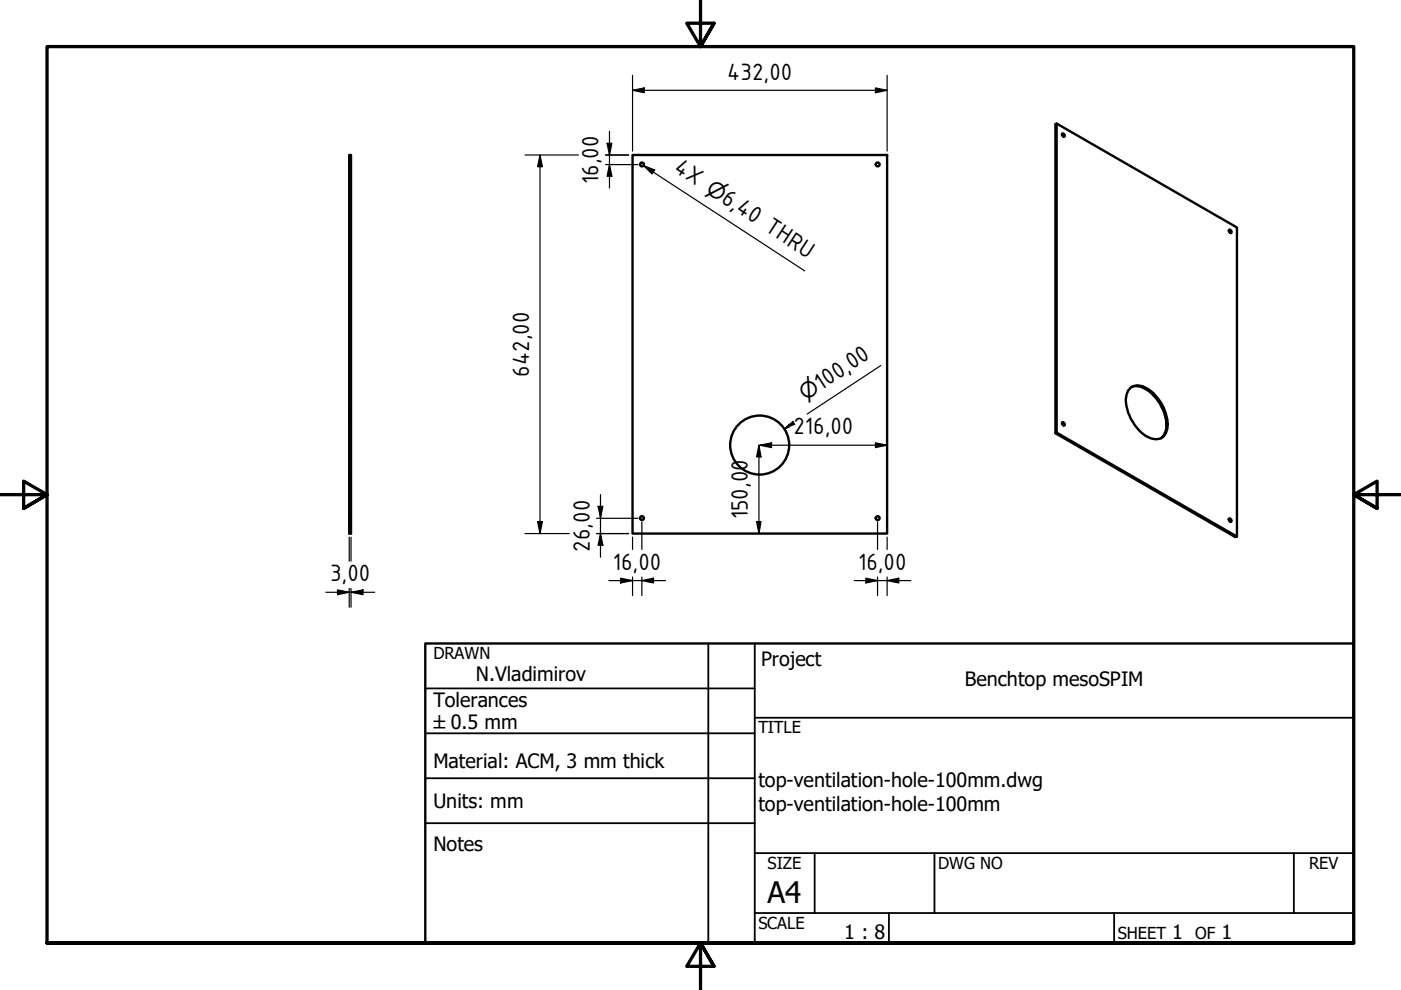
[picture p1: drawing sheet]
<svg xmlns="http://www.w3.org/2000/svg" width="297mm" height="210mm" viewBox="0 0 297 210" stroke-linecap="round" stroke-linejoin="round" font-family="sans-serif">
<!-- layer: Visible (ISO) -->
<g fill="none" stroke="#000" stroke-width=".51">
<path d="M74 32.9h.4v80.2h-.4zM134.1 32.9h54v80.2h-54zM224 26.2l38.3 22v65.6M225.2 28.4a.39 .39 0 0 1 .5 .1 .39 .39 0 0 1-.1 .5l-.3-.1zM225.2 28.4l.3 .6M260.5 48.9v-.1a.39 .39 0 0 1 .5 .1 .39 .39 0 0 1 0 .5l-.3-.2-.2-.3 .4 .5M223.8 91.9l.2-.2 38.3 22.1-.4 .1zM224 91.7v-65.5l-.2 .1v65.6M225.2 89.7v-.1a.37 .37 0 0 1 .4 .1 .37 .37 0 0 1 0 .5l-.3-.1-.1-.4 .3 .5M239.6 82.3a3.4 3.4 0 0 1 4.2 .5 9.5 9.5 0 0 1 3.7 8 2.48 2.48 0 0 1-3.7 2.1 9.6 9.6 0 0 1-5.1-7.8 3.9 3.9 0 0 1 .9-2.8zM239.9 82.1a3.8 3.8 0 0 1 3.9 1.1 8.8 8.8 0 0 1 3.3 8.3l-.3 .7-.7 .7M260.5 110a.36 .36 0 0 1 .5 .2 .36 .36 0 0 1-.1 .5l-.3-.3z"/>
<path d="M260.5 110.1l.4 .5"/>
<circle cx="136.1" cy="34.9" r=".41"/>
<circle cx="186.1" cy="34.9" r=".41"/>
<circle cx="161.1" cy="94.4" r="6.3"/>
<circle cx="136.1" cy="109.9" r=".41"/>
<circle cx="186.1" cy="109.9" r=".41"/>
</g>
<!-- layer: Hidden (ISO) -->
<path d="M74 35.3h.2M74 34.5h.2M74.3 35.3h.1M74.3 34.5h.1M74 88.1h.2M74.3 88.1h.1M74 100.6h.2M74 110.3h.2M74 109.4h.2M74.3 100.6h.1M74.3 110.3h.1M74.3 109.4h.1" fill="none" stroke="#000" stroke-width=".38"/>
<!-- layer: Border (ANSI) -->
<path d="M148.5 -.1v10l-2.9-5h5.8l-2.9 5 2.9-5M0 104.9h10l-5-2.9v5.8l5-2.9-5 2.9M297 104.9h-10l5-2.9v5.8l-5-2.9 5 2.9M10 199.9v-190h277v190h-277h277M151.4 204.9l-2.9-5 2.9 5h-5.8l2.9-5v10" fill="none" stroke="#000" stroke-width=".7"/>
<!-- layer: Title (ANSI) -->
<g fill="none" stroke="#000" stroke-width=".38">
<path d="M150.2 136.4v63.5M160 136.4v63.5M90.2 146h69.8M90.2 155.5h69.8M160 152.2h127M90.2 165h69.8M90.2 174.5h69.8M160 193.6h127M160 180.9h127M172.7 180.9v12.7M188.5 193.6v6.3M198.1 180.9v12.7"/>
<path d="M236.2 193.6v6.3M274.3 180.9v12.7"/>
</g>
<path d="M90.2 136.4h196.8v63.5h-196.8z" fill="none" stroke="#000" stroke-width=".51"/>
<!-- layer: Dimension (ISO) -->
<g fill="none" stroke="#000" stroke-width=".25">
<path d="M134.1 19.1l2.5-.5v1.1zM134.1 19.1h54M134.1 16v16M185.6 18.6l2.5 .5-2.5 .6zM188.1 16v16M111.3 32.9h11.3M114.5 32.9l.5 2.4h-1zM114.5 32.9v80.2M128.4 32.9h4.9M128.4 34.9h6.9M128.7 30.4h1l-.5 2.5zM129.2 34.9l.5 2.5h-1z"/>
<path d="M129.2 27.8v12M186.8 77.5l-15.7 10.3M160.9 94.4l.5 2.5h-1zM160.9 94.4v18.7M161.1 94.4l2.5-.5v1zM161.1 94.4h27M167.4 89.9l-1.1 1.1 1.1-.8M167.4 90.5l-1.1 .5M185.6 93.9l2.5 .5-2.5 .5zM74 113.9v5.1M74.4 113.9v5.1M111.3 113.1h9.4"/>
<path d="M114 110.6h1l-.5 2.5zM126.5 113.1h6.8M126.5 109.9h8.8M126.8 107.4h1l-.5 2.5zM127.3 113.1l.5 2.5h-1zM127.3 104.9v13.2M134.1 113.9v2.6M136.1 110.7v5.8M160.4 110.6h1l-.5 2.5zM186.1 110.7v5.8M188.1 113.9v2.6M69.1 125.6h10.3"/>
<path d="M71.6 125.1l2.4 .5-2.4 .5zM74 124.7v4M74.4 125.6l2.6-.5v1zM74.4 124.7v4M129.1 123.1h12M131.6 122.6l2.5 .5-2.5 .5zM134.1 122.3v4M136.1 123.1l2.5-.5v1zM136.1 122.3v4M181.1 123.1h12M183.6 122.6l2.5 .5-2.5 .5zM186.1 122.3v4"/>
<path d="M188.1 123.1l2.5-.5v1zM188.1 122.3v4"/>
</g>
<g fill="#000">
<path d="M134.1 19.1l2.5-.5v1.1z" fill-rule="evenodd"/>
<path d="M185.6 18.6l2.5 .5-2.5 .6z" fill-rule="evenodd"/>
<path d="M114.5 32.9l.5 2.4h-1z" fill-rule="evenodd"/>
<path d="M128.7 30.4h1l-.5 2.5z" fill-rule="evenodd"/>
<path d="M129.2 34.9l.5 2.5h-1z" fill-rule="evenodd"/>
<path d="M160.9 94.4l.5 2.5h-1z" fill-rule="evenodd"/>
<path d="M161.1 94.4l2.5-.5v1z" fill-rule="evenodd"/>
<path d="M166.3 91l1.8-1.9 .6 .9z" fill-rule="evenodd"/>
<path d="M185.6 93.9l2.5 .5-2.5 .5z" fill-rule="evenodd"/>
<path d="M114 110.6h1l-.5 2.5z" fill-rule="evenodd"/>
<path d="M126.8 107.4h1l-.5 2.5z" fill-rule="evenodd"/>
<path d="M127.3 113.1l.5 2.5h-1z" fill-rule="evenodd"/>
<path d="M160.4 110.6h1l-.5 2.5z" fill-rule="evenodd"/>
<path d="M71.6 125.1l2.4 .5-2.4 .5z" fill-rule="evenodd"/>
<path d="M74.4 125.6l2.6-.5v1z" fill-rule="evenodd"/>
<path d="M131.6 122.6l2.5 .5-2.5 .5z" fill-rule="evenodd"/>
<path d="M136.1 123.1l2.5-.5v1z" fill-rule="evenodd"/>
<path d="M183.6 122.6l2.5 .5-2.5 .5z" fill-rule="evenodd"/>
<path d="M188.1 123.1l2.5-.5v1z" fill-rule="evenodd"/>
</g>
<!-- layer: Symbol (ISO) -->
<path d="M136.4 35.1l2.4 .9-.6 .9zM136.4 35.1l34.2 22.3" fill="none" stroke="#000" stroke-width=".25"/>
<path d="M136.4 35.1l2.4 .9-.6 .9z" fill-rule="evenodd" fill="#000"/>
<text font-size="6.3" x="162.8" y="191.4">A4</text>
<g font-size="5.4">
<text x="154.2" y="16.9">432,00</text>
<text x="126.9" y="39" transform="rotate(-90 126.9 39)">16,00</text>
<text x="142.7" y="36.2" transform="rotate(33 142.7 36.2)">4X</text>
<text x="152.7" y="42.8" transform="rotate(33 152.7 42.8)">6,40 THRU</text>
<text x="112.2" y="79.9" transform="rotate(-90 112.2 79.9)">642,00</text>
<text x="174.1" y="82.9" transform="rotate(-33 174.1 82.9)">100,00</text>
<text x="168.2" y="92.1">216,00</text>
<text x="158.6" y="110.1" transform="rotate(-90 158.6 110.1)">150,00</text>
<text x="125" y="117" transform="rotate(-90 125 117)">26,00</text>
<text x="70" y="123.3">3,00</text>
<text x="129.9" y="120.8">16,00</text>
<text x="181.9" y="120.8">16,00</text>
</g>
<g font-size="4.6">
<text x="149.4" y="40.6" transform="rotate(33 149.4 40.6)">⌀</text>
<text x="170.8" y="85" transform="rotate(-33 170.8 85)">⌀</text>
</g>
<g font-size="4.2">
<text x="161.4" y="141.3">Project</text>
<text x="91.9" y="149.9">Tolerances</text>
<text x="100.9" y="144.4">N.Vladimirov</text>
<text x="204.5" y="145.5">Benchtop mesoSPIM</text>
<text x="91.9" y="162.8">Material: ACM, 3 mm thick</text>
<text x="160.8" y="166.9">top-ventilation-hole-100mm.dwg</text>
<text x="91.9" y="171.2">Units: mm</text>
<text x="160.8" y="171.9">top-ventilation-hole-100mm</text>
<text x="91.9" y="180.5">Notes</text>
<text x="179" y="199">1 : 8</text>
<text x="248.5" y="199.1">1</text>
<text x="259" y="199.1">1</text>
</g>
<text font-size="3.9" x="91.9" y="154.7">±0.5 mm</text>
<g font-size="3.5">
<text x="91.9" y="139.7">DRAWN</text>
<text x="160.8" y="155.5">TITLE</text>
<text x="162.8" y="184.2">SIZE</text>
<text x="198.9" y="184.2">DWG NO</text>
<text x="277.6" y="184.2">REV</text>
<text x="160.8" y="196.9">SCALE</text>
<text x="237" y="199.1">SHEET</text>
<text x="253.4" y="199.1">OF</text>
</g>
</svg>
